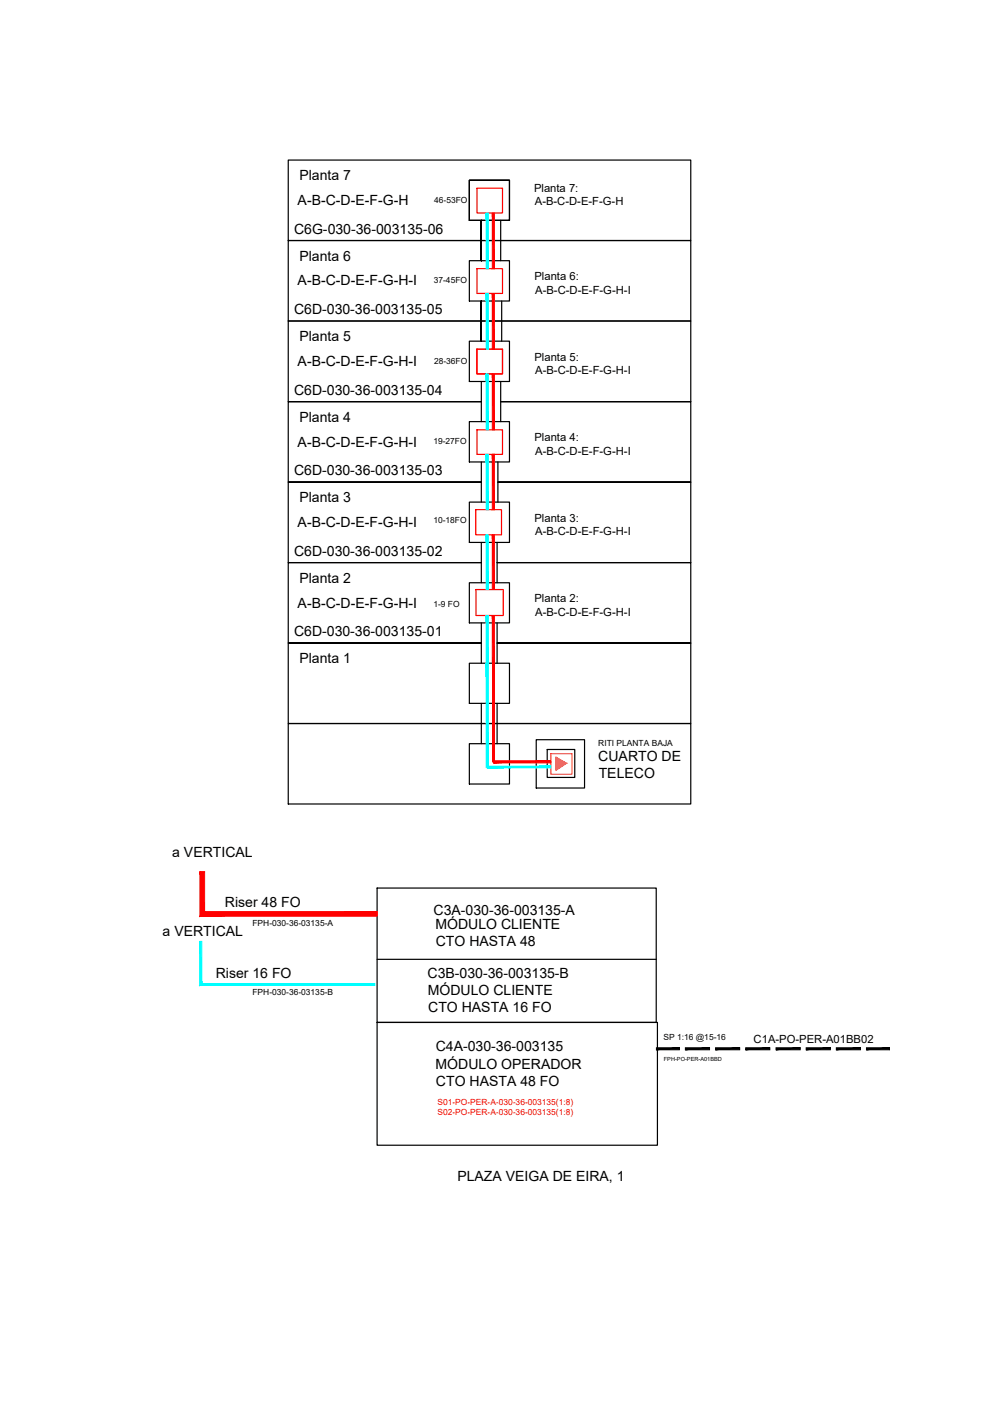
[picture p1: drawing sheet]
<svg xmlns="http://www.w3.org/2000/svg" width="210mm" height="297mm" viewBox="0 0 210 297" stroke-linecap="round" stroke-linejoin="round" font-family="sans-serif">
<!-- layer: 0 -->
<g fill="none" stroke="#000" stroke-width=".25">
<path d="M61.1 33.9h85.4v17.1h-85.4zM99.5 38.2h8.5v8.5h-8.5h8.5v-8.5h-8.5v8.5zM61.1 51h85.4v17.1h-85.4zM99.5 55.3h8.5v8.5h-8.5zM102.1 46.7v8.6zM106.2 46.7v8.6M61.1 68.1h85.4v17.1h-40.3h40.3v17h-40.9h40.9v17.1h-41.1h41.1v17h-41.1h41.1v17.1h-85.4v-17.1h41h-41v-17h41h-41v-17.1h41h-41v-17h41h-41zM99.5 72.3h8.5v8.6h-8.5zM101.1 74h5.4v5.3h-5.4zM102.1 63.8v8.5zM106.4 63.8v8.5M99.5 89.4h8.5v8.5h-8.5z"/>
<path d="M102.1 80.9v8.5M102.1 97.9v8.6M105.6 97.9v8.6M106.2 80.9v8.5M99.5 106.5h8.5v8.5h-8.5zM102.1 115v8.6M105.4 115v8.6M99.5 123.6h8.5v8.5h-8.5zM102.1 132.1v8.5M105.4 132.1v8.5M61.1 153.4h85.4v17.1h-85.4zM99.5 157.7h8.5v8.5h-8.5z"/>
<path d="M99.5 140.6h8.5v8.5h-8.5zM102.1 149.1v8.6M104.7 149.1v8.6M105.4 149.1v8.6M113.7 156.8h10.2v10.3h-10.2zM116 158.9h5.9v5.9h-5.9zM80 188.3h59.1v28.5h-59.1zM80 216.8h59.4v26h-59.4zM80 203.4h59.1"/>
</g>
<path d="M101.1 39.9h5.4v5.3h-5.4zM101.1 57h5.4v5.2h-5.4zM101.1 74h5.4v5.3h-5.4zM101.1 91.1h5.4v5.2h-5.4zM100.9 108.1h5.4v5.3h-5.4zM100.9 125h5.8v5.5h-5.8z" fill="none" stroke="#f00" stroke-width=".25"/>
<path d="M116.8 159.8h4.5v4.4h-4.5z" fill="none" stroke="#f26722" stroke-width=".25"/>
<g fill="#0ff" stroke="#0ff" stroke-width=".21">
<path d="M103.3 162.8h13.5v-.4zM103.3 162.4h13.5l-13.5 .4z"/>
<path d="M103.1 140.6v22h.4zM103.1 140.6h.4v22zM103.1 130.5v10.1h.4zM103.1 130.5h.4v10.1z"/>
<path d="M103.1 113.4v11.6h.4zM103.1 113.4h.4v11.6z"/>
<path d="M103.1 96.3v11.8h.4zM103.1 96.3h.4v11.8z"/>
<path d="M103.1 79.3v11.8h.4zM103.1 79.3h.4v11.8z"/>
<path d="M103.1 62.2v11.8h.4zM103.1 62.2h.4v11.8z"/>
<path d="M103.1 45.2v11.8h.4zM103.1 45.2h.4v11.8z"/>
<path d="M42.4 199.6l.4 8.9v-8.9zM42.4 199.6l.4 8.9-.4 .4zM42.8 208.5l-.4 .4 37.1-.4zM42.4 208.9l37.1-.4v.4z"/>
</g>
<path d="M117.9 160.6l2.2 1.2h-2.2zM117.9 161.8v1.5l2.2-1.5z" fill="#f8991e" stroke="#f8991e" stroke-width=".21"/>
<path d="M117.9 160.6l2.2 1.2-2.2 1.5z" fill="none" stroke="#cd6928" stroke-width=".25"/>
<g fill="#f00" stroke="#f00" stroke-width=".21">
<path d="M42.4 184.8l1 8.5v-8.5zM42.4 184.8l1 8.5-1 1zM43.4 193.3l-1 1 37.6-1zM42.4 194.3l37.6-1v1z"/>
<path d="M104.4 130.5v10.1h.4zM104.4 130.5h.4v10.1z"/>
<path d="M104.4 113.4v11.6h.4zM104.4 113.4h.4v11.6z"/>
<path d="M104.4 96.3v11.8h.4zM104.4 96.3h.4v11.8z"/>
<path d="M104.4 79.3v11.8h.4zM104.4 79.3h.4v11.8z"/>
<path d="M104.4 62.2v11.8h.4zM104.4 62.2h.4v11.8z"/>
<path d="M104.4 45.2v11.8h.4zM104.4 45.2h.4v11.8z"/>
<path d="M104.6 161.7h12.2v-.4zM104.6 161.3h12.2l-12.2 .4z"/>
<path d="M104.4 139.5v22h.4zM104.4 139.5h.4v22z"/>
</g>
<g fill="#000" stroke="#000" stroke-width=".21">
<path d="M139.2 222.2v.4l4.8-.4zM139.2 222.6l4.8-.4v.4z"/>
<path d="M145.3 222.2v.4l5.1-.4zM145.3 222.6l5.1-.4v.4z"/>
<path d="M151.7 222.2v.4l5.1-.4zM151.7 222.6l5.1-.4v.4z"/>
<path d="M158.1 222.2v.4l5.1-.4zM158.1 222.6l5.1-.4v.4z"/>
<path d="M164.5 222.2v.4l5.2-.4zM164.5 222.6l5.2-.4v.4z"/>
<path d="M170.9 222.2v.4l5.2-.4zM170.9 222.6l5.2-.4v.4z"/>
<path d="M177.3 222.2v.4l5.1-.4zM177.3 222.6l5.1-.4v.4z"/>
<path d="M183.7 222.2v.4l4.9-.4zM183.7 222.6l4.9-.4v.4z"/>
</g>
<path d="M188.6 222.2v.4" fill="none" stroke="#000" stroke-width=".21"/>
<g font-size="3">
<text x="63.5" y="38.3">Planta 7</text>
<text x="63.1" y="43.5">A-B-C-D-E-F-G-H</text>
<text x="62.3" y="49.6">C6G-030-36-003135-06</text>
<text x="63.5" y="55.3">Planta 6</text>
<text x="63.1" y="60.5">A-B-C-D-E-F-G-H-I</text>
<text x="62.3" y="66.6">C6D-030-36-003135-05</text>
<text x="63.1" y="77.6">A-B-C-D-E-F-G-H-I</text>
<text x="63.5" y="72.4">Planta 5</text>
<text x="62.3" y="83.7">C6D-030-36-003135-04</text>
<text x="63.5" y="89.4">Planta 4</text>
<text x="63.1" y="94.7">A-B-C-D-E-F-G-H-I</text>
<text x="62.3" y="100.8">C6D-030-36-003135-03</text>
<text x="63.5" y="106.5">Planta 3</text>
<text x="63.1" y="111.7">A-B-C-D-E-F-G-H-I</text>
<text x="62.3" y="117.8">C6D-030-36-003135-02</text>
<text x="63.5" y="123.6">Planta 2</text>
<text x="63.1" y="128.8">A-B-C-D-E-F-G-H-I</text>
<text x="62.3" y="134.9">C6D-030-36-003135-01</text>
<text x="63.5" y="140.7">Planta 1</text>
<text x="126.9" y="161.4">CUARTO DE</text>
<text x="126.9" y="165">TELECO</text>
<text x="36.5" y="181.6">a VERTICAL</text>
<text x="47.7" y="192.3">Riser 48 FO</text>
<text x="91.9" y="194">C3A-030-36-003135-A</text>
<text x="92.3" y="197">MÓDULO CLIENTE</text>
<text x="34.5" y="198.5">a VERTICAL</text>
<text x="92.4" y="200.6">CTO HASTA 48</text>
<text x="45.7" y="207.3">Riser 16 FO</text>
<text x="90.7" y="207.2">C3B-030-36-003135-B</text>
<text x="90.7" y="211.1">MÓDULO CLIENTE</text>
<text x="90.8" y="214.7">CTO HASTA 16 FO</text>
<text x="92.4" y="226.6">MÓDULO OPERADOR</text>
<text x="92.4" y="222.8">C4A-030-36-003135</text>
<text x="92.4" y="230.2">CTO HASTA 48 FO</text>
<text x="97" y="250.4">PLAZA VEIGA DE EIRA, 1</text>
</g>
<g font-size="2.4">
<text x="113.2" y="40.6">Planta 7:</text>
<text x="113.4" y="43.5">A-B-C-D-E-F-G-H</text>
<text x="113.3" y="59.4">Planta 6:</text>
<text x="113.5" y="62.3">A-B-C-D-E-F-G-H-I</text>
<text x="113.3" y="76.5">Planta 5:</text>
<text x="113.5" y="79.4">A-B-C-D-E-F-G-H-I</text>
<text x="113.3" y="93.5">Planta 4:</text>
<text x="113.5" y="96.4">A-B-C-D-E-F-G-H-I</text>
<text x="113.3" y="110.6">Planta 3:</text>
<text x="113.5" y="113.5">A-B-C-D-E-F-G-H-I</text>
<text x="113.3" y="127.7">Planta 2:</text>
<text x="113.5" y="130.5">A-B-C-D-E-F-G-H-I</text>
<text x="159.8" y="221.1">C1A-PO-PER-A01BB02</text>
</g>
<g font-size="1.8">
<text x="92.1" y="43">46-53FO</text>
<text x="92" y="60.1">37-45FO</text>
<text x="92" y="77.2">28-36FO</text>
<text x="91.9" y="94.2">19-27FO</text>
<text x="91.9" y="110.9">10-18FO</text>
<text x="91.9" y="128.8">1-9 FO</text>
<text x="126.9" y="158.1">RITI PLANTA BAJA</text>
<text x="53.5" y="196.2">FPH-030-36-03135-A</text>
<text x="53.5" y="210.9">FPH-030-36-03135-B</text>
<text x="140.7" y="220.5">SP 1:16 @15-16</text>
</g>
<g font-size="1.8" fill="#f00">
<text x="92.7" y="234.3">S01-PO-PER-A-030-36-003135(1:8)</text>
<text x="92.7" y="236.5">S02-PO-PER-A-030-36-003135(1:8)</text>
</g>
<text font-size="1.2" x="140.7" y="225">FPH-PO-PER-A01BBD</text>
</svg>
